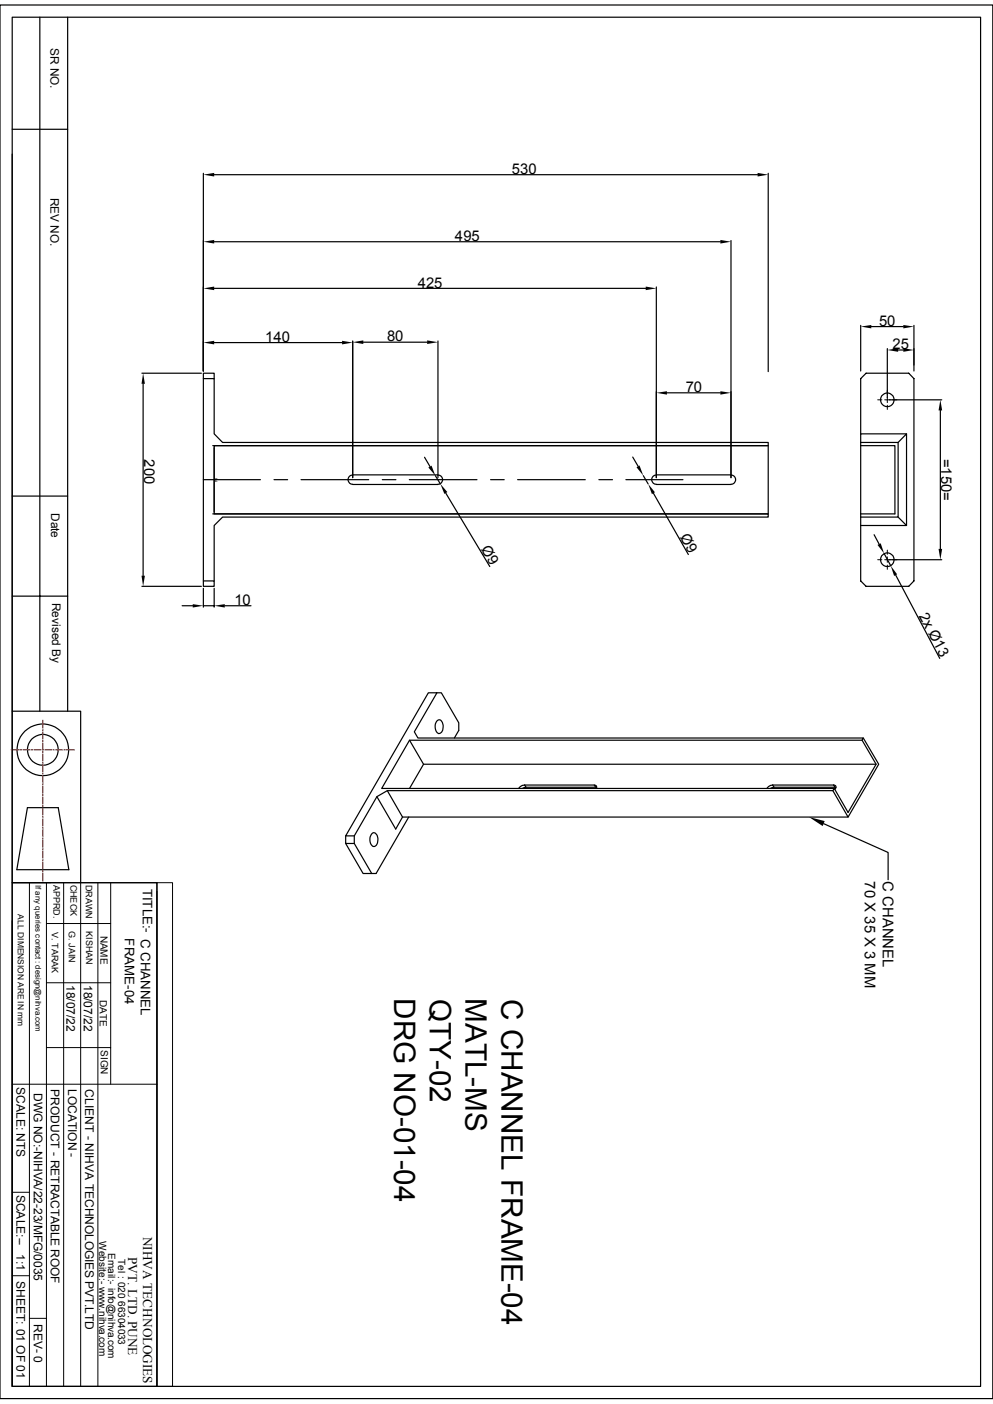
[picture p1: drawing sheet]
<svg xmlns="http://www.w3.org/2000/svg" width="210mm" height="297mm" viewBox="0 0 210 297" stroke-linecap="round" stroke-linejoin="round" font-family="sans-serif">
<g fill="none" stroke="#000" stroke-width=".25">
<path d="M0 1.1h210v294.8h-210zM2.6 3.6h204.8v289.7h-204.8zM8.4 3.6v146.9M14.3 3.6v146.9M2.6 32.6v117.9h14.5v36.2M2.6 27.3h11.7M43 36.7v41.8M45.3 37h114.9M162.5 36.7v41.9M45.3 51.1h107.1M154.6 50.9v50.1M30 79h12.6"/>
<path d="M45.3 72.5h27M45.3 61h91.3M74.6 72.1v28.9M76.8 72.4h13.5M92.6 72.1v28.9M138.8 60.7v40.3M182 68.8v9.7M184.3 69.1h6.8M187.7 73.7v10.4M189.9 74h1.2M193.3 68.8v9.7M30.3 81.2v40.6"/>
<path d="M43 80.1h2.3v11.7l1.8 1.8h115.4v.7h-117.2v14.4h117.2v.7h-115.4l-1.8 1.8v11.7M45 94.3h117.3M45.3 80.1v-1.1h-2.3v43.9M45.3 94.8v13.3M89.8 96.7l1.1 2M133.8 96.7l1.2 1.9M141.1 83.1h11.3M162.5 94.3v14.4M182 91.8v-11.7l1.2-1.1h9l1.1 1.1v42.8l-1.1 1.1h-9l-1.2-1.1v-29.3M182 94.3h7.3v14.4h-7.3M182 93.6h7.9v15.8h-7.9M188.1 84.6h11.1"/>
<path d="M189.9 93.6l1.8-1.8v19.4M191.7 91.8h-9.7v1.8M198.9 86.8v29.3M2.6 104.9h11.7M43 101.5h12.1M45 108.7h117.3M58 101.5h2.8M63.7 101.5h14.3M74.6 100.5a.99 .99 0 0 0-1 1 .99 .99 0 0 0 1 1l18-.1a.97 .97 0 0 0 1-.9 .97 .97 0 0 0-1-1M74.6 100.5h18M80.9 101.5h2.8M86.6 101.5h14.3"/>
<path d="M92.1 100.6l1 1.8M94.3 104.3l9.3 15.5M103.8 101.5h2.8M109.5 101.5h14.3M126.7 101.5h2.8M132.4 101.5h12M136.1 100.6l1 1.8M138.2 104.3l7.4 13M138.8 100.5h15.8M138.8 100.5a.97 .97 0 0 0-1 1 .97 .97 0 0 0 1 .9l15.8 .1a.99 .99 0 0 0 1-1 .99 .99 0 0 0-1-1M184.9 113.1l1 2M187 117.1l1.4 2.6"/>
<path d="M188.1 118.4h11.1M189.9 109.4l1.8 1.8h-9.7M2.6 126.1h11.7M30 124h12.6M38.5 128.1h2.3M43 122.9h2.3v1.1h-2.3zM43 124.5v3.9M43 128.1h2.3M45.3 124.5v3.9M47.5 128.1h5.6M189.4 121.7l9.4 17.6M2.6 150.5v36.2"/>
<path d="M86.6 156.6l3 5.1M90.6 146.6h1.8l-4.8 8.2 .8 1.3h94.2l-.3 .5h-95.7l-5.9 10.2h95.7l-.3 .5h-94.2l-2.2 1.2-4.8 8.3h-1.8zM92.4 146.6h.9l3.7 6.3v1.6l-.9 1.6M92.5 152.4l.2-.1a1.1 1.1 0 0 1 1 1.5 1.03 1.03 0 0 1-1.1 1.3 1.94 1.94 0 0 1-.1-2.7zM182.3 156.6l3 5.1-5.9 10.2-3-5.1M182.6 156.1l3.2 5.6-6.4 11.1-3.3-5.5M5.8 170.9h6.5l2.3 13.1h-11zM73.1 176.8v1.6h1.8M73.1 178.4l3.7 6.4h1.8M74.9 176.8v1.6M78.7 176.3l.2-.1a1.25 1.25 0 0 1 1 1.8 .77 .77 0 0 1-.4 1 .77 .77 0 0 1-1-.4 2.06 2.06 0 0 1 .2-2.3zM79.7 168.5l4 6.9 1.4-2.6"/>
<path d="M81.9 167.3l3.2 5.5h94.3M86.4 172.8l-6.9 12h-.9l-3.7-6.4M111 166.1l-.6 .1-.7 .6M111 166.1l.3 .4h14.7M111 166.1h14.7l.5 .2-.1 .5M111.3 166.5l-.8 .3M125.7 166.1l.3 .4 .2 .1M163.4 166.1l-.5 .1-.7 .6M163.7 166.5l-.8 .3M174.2 174.2l13.6 6.1v5.8M176.3 166.1l.5 .2-.2 .7M176.3 166.1l.3 .4 .2 .1"/>
<path d="M176.3 166.1h-12.9l.3 .4h12.9M185.3 161.7h-95.7l-3 5.1M2.6 186.7h30.6v106.6h-30.6zM2.6 194.8v98.5"/>
<circle cx="187.7" cy="84.6" r="1.44"/>
<circle cx="187.7" cy="118.4" r="1.44"/>
<circle cx="9.1" cy="158.6" r="5.5"/>
<circle cx="9.1" cy="158.6" r="3.3"/>
</g>
<g fill="none" stroke="#000" stroke-width=".21">
<path d="M185.6 84.6h.9M187.1 84.6h.6v.6M187.7 82.6v.8M187.7 85.7v.9M187.7 84v.6h.6M188.8 84.6h.9M185.6 118.4h.9M187.1 118.4h.6v.6M187.7 116.4v.9M187.7 119.5v.9M187.7 117.8v.6h.6M188.8 118.4h.9"/>
<path d="M2.6 186.7h30.6M6.2 186.7v106.6M9.8 195.4h13.6M9.8 186.7v106.6M13.5 186.7v106.6M17.1 186.7v106.6M20.7 186.7v106.6M23.4 186.7v42.7M33.2 186.7h3.3v106.6h-3.3zM33.2 188.6v104.7M9.8 207.9h13.6M2.6 229.4h30.6"/>
<path d="M9.8 221.6h13.6M2.6 252.2h3.6M2.6 269.9h3.6M6.2 278.9h3.6"/>
</g>
<g fill="#000">
<path d="M43 37l2.3-.4v.7zM160.2 36.6l2.3 .4-2.3 .3zM43 51.1l2.3-.3v.7zM152.4 50.8l2.2 .3-2.2 .4zM43 72.5l2.3-.4v.8zM43 61l2.3-.4v.8zM72.3 72.1l2.3 .4-2.3 .4zM74.6 72.4l2.2-.4v.8zM90.3 72l2.3 .4-2.3 .4zM136.6 60.6l2.2 .4-2.2 .4zM182 69.1l2.3-.4v.8zM187.7 74l2.2-.3v.7z"/>
<path d="M191.1 68.7l2.2 .4-2.2 .4zM191.1 73.7l2.2 .3-2.2 .4zM30.3 79l.3 2.2h-.7zM45.3 94.3l.1 .5h-.2zM90.6 98.9l.7-.4 .8 2.1zM134.6 98.8l.7-.3 .8 2.1zM138.8 83.1l2.3-.3v.7zM152.4 82.8l2.2 .3-2.2 .4zM198.9 84.6l.4 2.2h-.8zM45.2 108.1h.2l-.1 .6zM93.1 102.4l1.5 1.7-.6 .4zM137.1 102.4l1.4 1.7-.6 .4z"/>
<path d="M185.6 115.3l.7-.4 .7 2.2zM198.5 116.1h.8l-.4 2.3zM29.9 121.8h.7l-.3 2.2zM40.8 127.8l2.2 .3-2.2 .4zM45.3 128.1l2.2-.3v.7zM188.4 119.7l1.3 1.8-.6 .3zM171.1 172.8l3.3 .9-.4 1.1z"/>
</g>
<g fill="none" stroke="#f00" stroke-width=".25">
<path d="M2.4 158.6h1.7M4.3 158.6h.3M4.9 158.6h1.5M6.6 158.6h.3M7.2 158.6h1.4M8.9 158.6h.3M9.1 152.4v1.7M9.1 154.3v.3M9.1 154.9v1.4M9.1 156.6v.3M9.1 157.2v1.4M9.1 158.9v.3"/>
<path d="M9.1 159.5v1.4M9.5 158.6h1.4M11.2 158.6h.3M11.8 158.6h1.4M13.5 158.6h.3M14.1 158.6h1.6M9.1 161.2v.3M9.1 161.8v1.4M9.1 163.5v.3M9.1 164.1v1.4M9.1 165.8v.3M9.1 166.4v1.4"/>
<path d="M9.1 168.1v.3M9.1 168.7v1.4M9.1 170.4v.2M9.1 170.9v1.5M9.1 172.7v.2M9.1 173.2v1.5M9.1 175v.3M9.1 175.5v1.5M9.1 177.2v.3M9.1 177.8v1.4M9.1 179.5v.3M9.1 180.1v1.4"/>
<path d="M9.1 181.8v.3M9.1 182.4v1.4M9.1 184.1v.3M9.1 184.7v1.7"/>
</g>
<g font-size="6.3">
<text x="83.4" y="211.1" transform="rotate(90 83.4 211.1)">DRG NO-01-04</text>
<text x="90.9" y="211.3" transform="rotate(90 90.9 211.3)">QTY-02</text>
<text x="98.5" y="211.1" transform="rotate(90 98.5 211.1)">MATL-MS</text>
<text x="106" y="211.3" transform="rotate(90 106 211.3)">C CHANNEL FRAME-04</text>
</g>
<g font-size="3.1">
<text x="108.2" y="36.8">530</text>
<text x="96.2" y="51">495</text>
<text x="88.3" y="60.8">425</text>
<text x="185.9" y="68.9">50</text>
<text x="56.1" y="72.3">140</text>
<text x="81.9" y="72.2">80</text>
<text x="188.8" y="73.8">25</text>
<text x="145" y="82.9">70</text>
<text x="30.5" y="97.2" transform="rotate(90 30.5 97.2)">200</text>
<text x="199.1" y="97" transform="rotate(90 199.1 97)">=150=</text>
<text x="143.7" y="113.5" transform="rotate(60 143.7 113.5)">Ø9</text>
<text x="101.6" y="116.1" transform="rotate(59 101.6 116.1)">Ø9</text>
<text x="49.6" y="128">10</text>
<text x="194.2" y="130.2" transform="rotate(62 194.2 130.2)">2x Ø13</text>
<text x="182.9" y="186.4" transform="rotate(90 182.9 186.4)">70 X 35 X 3 MM</text>
<text x="186.7" y="186.4" transform="rotate(90 186.7 186.4)">C CHANNEL</text>
</g>
<g font-size="2.8">
<text x="30.2" y="188" transform="rotate(90 30.2 188)">TITLE:- C CHANNEL</text>
<text x="26.4" y="198.5" transform="rotate(90 26.4 198.5)">FRAME-04</text>
<text x="30.3" y="261.6" transform="rotate(90 30.3 261.6)">NIHVA TECHNOLOGIES</text>
<text x="27.1" y="265.9" transform="rotate(90 27.1 265.9)">PVT. LTD. PUNE</text>
</g>
<g font-size="2.5">
<text x="10.7" y="10.1" transform="rotate(90 10.7 10.1)">SR NO.</text>
<text x="10.7" y="41.8" transform="rotate(90 10.7 41.8)">REV NO.</text>
<text x="10.8" y="108.5" transform="rotate(90 10.8 108.5)">Date</text>
<text x="11" y="127.5" transform="rotate(90 11 127.5)">Revised By</text>
<text x="14.1" y="208.4" transform="rotate(90 14.1 208.4)">18/07/22</text>
<text x="17.7" y="208.3" transform="rotate(90 17.7 208.3)">18/07/22</text>
<text x="3.5" y="230" transform="rotate(90 3.5 230)">SCALE: NTS</text>
<text x="7.2" y="231.2" transform="rotate(90 7.2 231.2)">DWG NO:-NIHVA/22-23/MFG/0035</text>
<text x="10.8" y="230.3" transform="rotate(90 10.8 230.3)">PRODUCT - RETRACTABLE ROOF</text>
<text x="14.4" y="230.3" transform="rotate(90 14.4 230.3)">LOCATION -</text>
<text x="18" y="230.4" transform="rotate(90 18 230.4)">CLIENT - NIHVA TECHNOLOGIES PVT.LTD</text>
<text x="3.5" y="252.7" transform="rotate(90 3.5 252.7)">SCALE:--</text>
<text x="3.5" y="265.3" transform="rotate(90 3.5 265.3)">1:1</text>
<text x="3.5" y="271" transform="rotate(90 3.5 271)">SHEET: 01 OF 01</text>
<text x="7.2" y="280" transform="rotate(90 7.2 280)">REV- 0</text>
</g>
<g font-size="2.1">
<text x="21.3" y="197.9" transform="rotate(90 21.3 197.9)">NAME</text>
<text x="21.1" y="211.5" transform="rotate(90 21.1 211.5)">DATE</text>
<text x="21.3" y="222.1" transform="rotate(90 21.3 222.1)">SIGN</text>
<text x="21" y="262.6" transform="rotate(90 21 262.6)">Website:- www.nihva.com</text>
<text x="22.9" y="265" transform="rotate(90 22.9 265)">Email:- info@nihva.com</text>
<text x="25" y="266.3" transform="rotate(90 25 266.3)">Tel : 020 66304033</text>
</g>
<g font-size="1.9">
<text x="11.3" y="187.2" transform="rotate(90 11.3 187.2)">APPRD.</text>
<text x="14.9" y="187.1" transform="rotate(90 14.9 187.1)">CHECK</text>
<text x="18.1" y="187.2" transform="rotate(90 18.1 187.2)">DRAWN</text>
<text x="11" y="197.1" transform="rotate(90 11 197.1)">V. TARAK</text>
<text x="14.6" y="197" transform="rotate(90 14.6 197)">G. JAIN</text>
<text x="18.2" y="197" transform="rotate(90 18.2 197)">KISHAN</text>
</g>
<text font-size="1.8" x="3.8" y="193.4" transform="rotate(90 3.8 193.4)">ALL DIMENSION ARE IN mm</text>
<text font-size="1.7" x="7.5" y="187.2" transform="rotate(90 7.5 187.2)">If any queries contact : design@nihva.com</text>
<text font-size=".8" x="45.4" y="101" transform="rotate(90 45.4 101)">64</text>
</svg>
